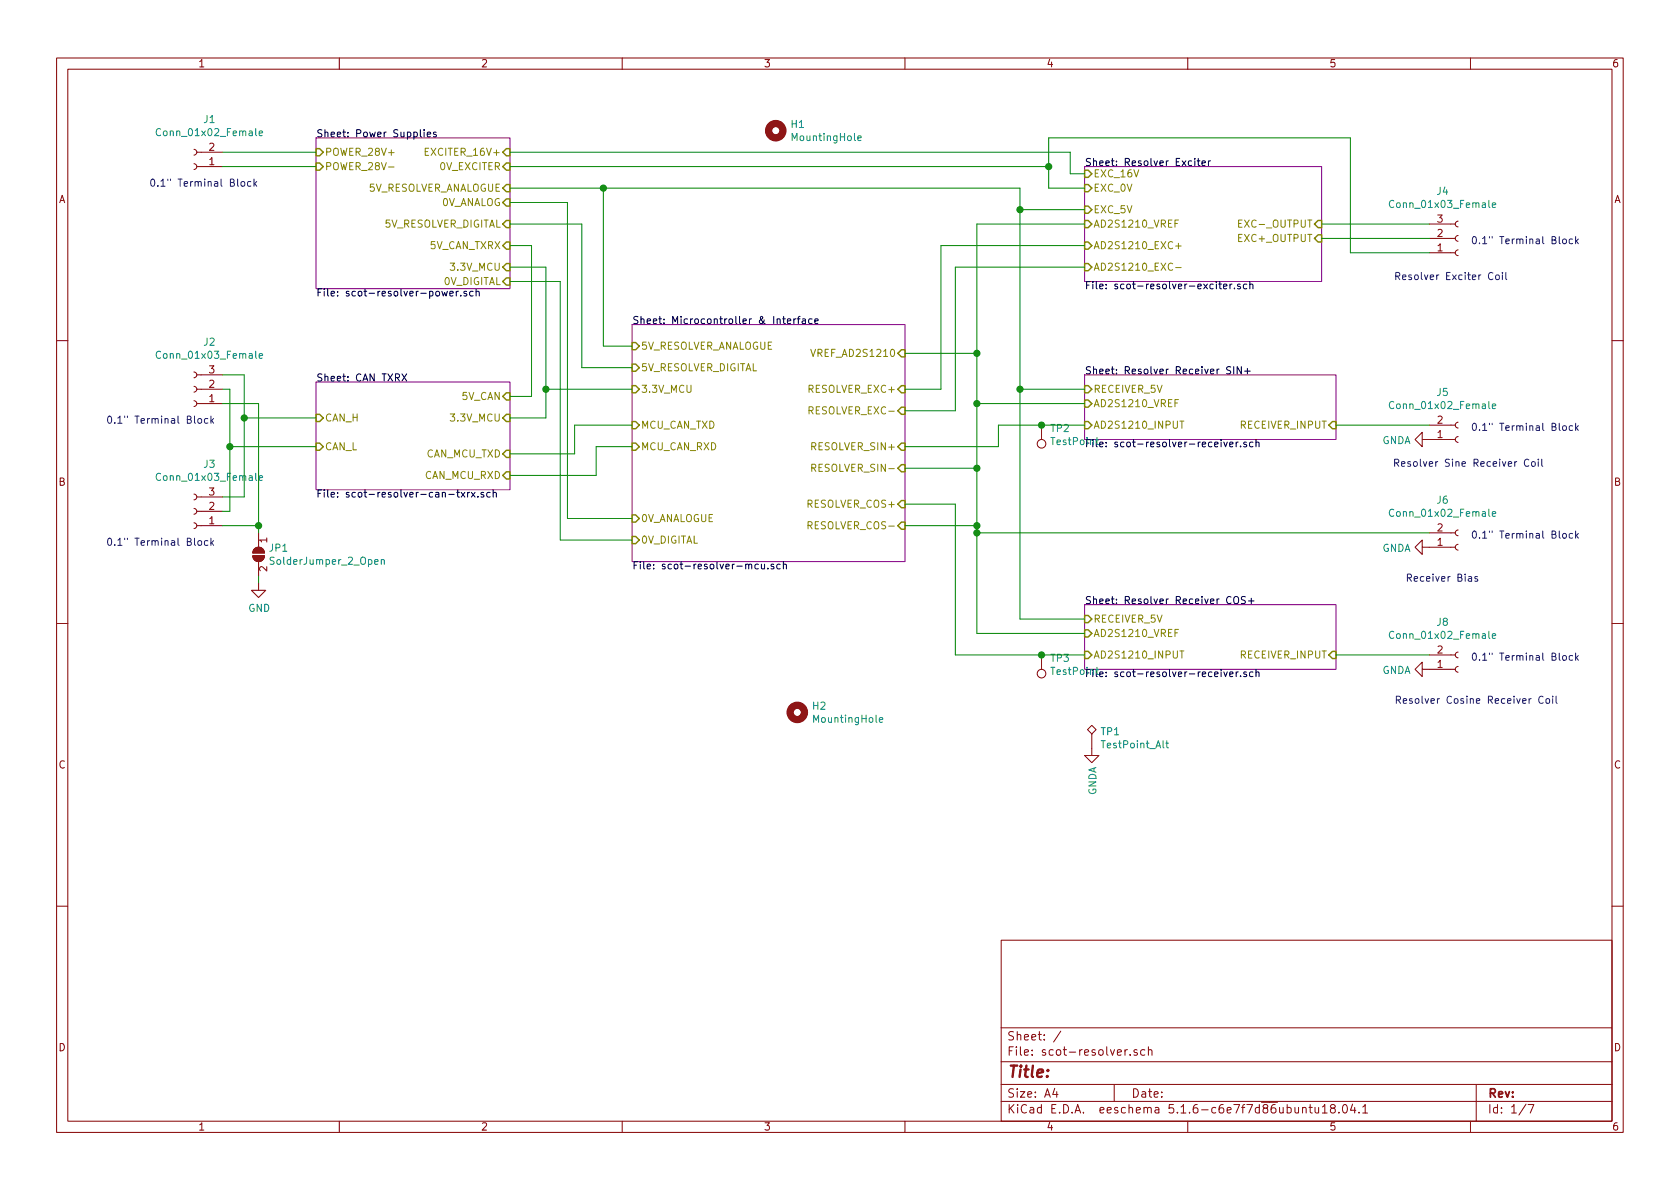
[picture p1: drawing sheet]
EESchema Schematic File Version 4
EELAYER 30 0
EELAYER END
$Descr A4 11693 8268
encoding utf-8
Sheet 1 7
Title ""
Date ""
Rev ""
Comp ""
Comment1 ""
Comment2 ""
Comment3 ""
Comment4 ""
$EndDescr
Wire Wire Line
	1550 3450 1700 3450
Wire Wire Line
	1700 2600 1550 2600
$Sheet
S 7550 2600 1750 450 
U 5E253905
F0 "Resolver Receiver SIN+" 50
F1 "scot-resolver-receiver.sch" 50
F2 "RECEIVER_INPUT" I R 9300 2950 50 
F3 "AD2S1210_VREF" I L 7550 2800 50 
F4 "AD2S1210_INPUT" I L 7550 2950 50 
F5 "RECEIVER_5V" I L 7550 2700 50 
$EndSheet
$Sheet
S 2200 950  1350 1050
U 5E2C28ED
F0 "Power Supplies" 50
F1 "scot-resolver-power.sch" 50
F2 "POWER_28V+" I L 2200 1050 50 
F3 "POWER_28V-" I L 2200 1150 50 
F4 "EXCITER_16V+" I R 3550 1050 50 
F5 "0V_EXCITER" I R 3550 1150 50 
F6 "3.3V_MCU" I R 3550 1850 50 
F7 "5V_CAN_TXRX" I R 3550 1700 50 
F8 "5V_RESOLVER_DIGITAL" I R 3550 1550 50 
F9 "5V_RESOLVER_ANALOGUE" I R 3550 1300 50 
F10 "0V_ANALOG" I R 3550 1400 50 
F11 "0V_DIGITAL" I R 3550 1950 50 
$EndSheet
$Comp
L Connector:Conn_01x02_Female J1
U 1 1
P 1350 1150
F 0 "J1" H 1242 825 50  0000 C CNN
F 1 "Conn_01x02_Female" H 1242 916 50  0000 C CNN
F 2 "TerminalBlock_TE-Connectivity:TerminalBlock_TE_282834-2_1x02_P2.54mm_Horizontal" H 1350 1150 50  0001 C CNN
F 3 "~" H 1350 1150 50  0001 C CNN
	1    1350 1150
	-1   0    0    1   
$EndComp
Wire Wire Line
	2200 1050 1550 1050
Wire Wire Line
	1550 1150 2200 1150
$Sheet
S 7550 4200 1750 450 
U 5E46F57D
F0 "Resolver Receiver COS+" 50
F1 "scot-resolver-receiver.sch" 50
F2 "RECEIVER_INPUT" I R 9300 4550 50 
F3 "AD2S1210_VREF" I L 7550 4400 50 
F4 "AD2S1210_INPUT" I L 7550 4550 50 
F5 "RECEIVER_5V" I L 7550 4300 50 
$EndSheet
$Sheet
S 2200 2650 1350 750 
U 5E4877AC
F0 "CAN TXRX" 50
F1 "scot-resolver-can-txrx.sch" 50
F2 "CAN_L" I L 2200 3100 50 
F3 "CAN_H" I L 2200 2900 50 
F4 "CAN_MCU_RXD" I R 3550 3300 50 
F5 "CAN_MCU_TXD" I R 3550 3150 50 
F6 "3.3V_MCU" I R 3550 2900 50 
F7 "5V_CAN" I R 3550 2750 50 
$EndSheet
Wire Wire Line
	1700 2600 1700 2900
Wire Wire Line
	1700 2900 2200 2900
Connection ~ 1700 2900
Wire Wire Line
	1700 2900 1700 3450
Wire Wire Line
	2200 3100 1600 3100
Wire Wire Line
	1600 3100 1600 3550
Wire Wire Line
	1600 3550 1550 3550
Wire Wire Line
	1600 3100 1600 2700
Wire Wire Line
	1600 2700 1550 2700
Connection ~ 1600 3100
Wire Wire Line
	3550 2900 3800 2900
Wire Wire Line
	3800 2900 3800 2700
Wire Wire Line
	3800 1850 3550 1850
Wire Wire Line
	3550 1700 3700 1700
Wire Wire Line
	3700 1700 3700 2750
Wire Wire Line
	3700 2750 3550 2750
Wire Wire Line
	7100 1300 7100 1450
Wire Wire Line
	7100 1450 7550 1450
Wire Wire Line
	7100 1450 7100 2700
Wire Wire Line
	7100 2700 7550 2700
Connection ~ 7100 1450
Connection ~ 7100 2700
Wire Wire Line
	7100 4300 7550 4300
$Sheet
S 4400 2250 1900 1650
U 5E4C3ECD
F0 "Microcontroller & Interface" 50
F1 "scot-resolver-mcu.sch" 50
F2 "MCU_CAN_TXD" I L 4400 2950 50 
F3 "MCU_CAN_RXD" I L 4400 3100 50 
F4 "3.3V_MCU" I L 4400 2700 50 
F5 "VREF_AD2S1210" I R 6300 2450 50 
F6 "RESOLVER_EXC+" I R 6300 2700 50 
F7 "RESOLVER_EXC-" I R 6300 2850 50 
F8 "RESOLVER_SIN+" I R 6300 3100 50 
F9 "RESOLVER_SIN-" I R 6300 3250 50 
F10 "RESOLVER_COS+" I R 6300 3500 50 
F11 "RESOLVER_COS-" I R 6300 3650 50 
F12 "5V_RESOLVER_ANALOGUE" I L 4400 2400 50 
F13 "5V_RESOLVER_DIGITAL" I L 4400 2550 50 
F14 "0V_ANALOGUE" I L 4400 3600 50 
F15 "0V_DIGITAL" I L 4400 3750 50 
$EndSheet
Wire Wire Line
	4200 1300 4200 2400
Wire Wire Line
	4200 2400 4400 2400
Wire Wire Line
	4200 1300 7100 1300
Wire Wire Line
	3800 2700 4400 2700
Connection ~ 3800 2700
Wire Wire Line
	3800 2700 3800 1850
Wire Wire Line
	4400 2950 4000 2950
Wire Wire Line
	4000 2950 4000 3150
Wire Wire Line
	4000 3150 3550 3150
Wire Wire Line
	4150 3300 4150 3100
Wire Wire Line
	4150 3100 4400 3100
Wire Wire Line
	7550 1550 6800 1550
Wire Wire Line
	6800 1550 6800 2450
Wire Wire Line
	6800 2450 6300 2450
Wire Wire Line
	6800 2450 6800 2800
Wire Wire Line
	6800 2800 7550 2800
Connection ~ 6800 2450
Connection ~ 6800 2800
Wire Wire Line
	6800 4400 7550 4400
Wire Wire Line
	6300 3500 6650 3500
Wire Wire Line
	6650 3500 6650 4550
Wire Wire Line
	6650 4550 7250 4550
Wire Wire Line
	6300 3100 6950 3100
Wire Wire Line
	6950 3100 6950 2950
Wire Wire Line
	6950 2950 7250 2950
Wire Wire Line
	6300 2700 6550 2700
Wire Wire Line
	6550 2700 6550 1700
Wire Wire Line
	6550 1700 7550 1700
Wire Wire Line
	7550 1850 6650 1850
Wire Wire Line
	6650 1850 6650 2850
Wire Wire Line
	6650 2850 6300 2850
Text Notes 1800 1300 2    50   ~ 0
0.1" Terminal Block
Text Notes 10500 1950 2    50   ~ 0
Resolver Exciter Coil
Text Notes 10750 3250 2    50   ~ 0
Resolver Sine Receiver Coil
Text Notes 10850 4900 2    50   ~ 0
Resolver Cosine Receiver Coil
Wire Wire Line
	4200 1300 3550 1300
Connection ~ 4200 1300
Wire Wire Line
	4400 2550 4050 2550
Wire Wire Line
	4050 2550 4050 1550
Wire Wire Line
	4050 1550 3550 1550
$Comp
L power:GNDA #PWR0102
U 1 1
P 9950 3050
F 0 "#PWR0102" H 9950 2800 50  0001 C CNN
F 1 "GNDA" V 9955 2923 50  0000 R CNN
F 2 "" H 9950 3050 50  0001 C CNN
F 3 "" H 9950 3050 50  0001 C CNN
	1    9950 3050
	0    1    1    0   
$EndComp
$Comp
L power:GNDA #PWR0103
U 1 1
P 9950 4650
F 0 "#PWR0103" H 9950 4400 50  0001 C CNN
F 1 "GNDA" V 9955 4523 50  0000 R CNN
F 2 "" H 9950 4650 50  0001 C CNN
F 3 "" H 9950 4650 50  0001 C CNN
	1    9950 4650
	0    1    1    0   
$EndComp
$Comp
L Connector:Conn_01x03_Female J4
U 1 1
P 10150 1650
F 0 "J4" H 10042 1325 50  0000 C CNN
F 1 "Conn_01x03_Female" H 10042 1416 50  0000 C CNN
F 2 "TerminalBlock_TE-Connectivity:TerminalBlock_TE_282834-3_1x03_P2.54mm_Horizontal" H 10150 1650 50  0001 C CNN
F 3 "~" H 10150 1650 50  0001 C CNN
	1    10150 1650
	1    0    0    1   
$EndComp
$Comp
L Mechanical:MountingHole H1
U 1 1
P 5400 900
F 0 "H1" H 5500 946 50  0000 L CNN
F 1 "MountingHole" H 5500 855 50  0000 L CNN
F 2 "agg:M3_MOUNT" H 5400 900 50  0001 C CNN
F 3 "~" H 5400 900 50  0001 C CNN
	1    5400 900 
	1    0    0    -1  
$EndComp
$Comp
L Mechanical:MountingHole H2
U 1 1
P 5550 4950
F 0 "H2" H 5650 4996 50  0000 L CNN
F 1 "MountingHole" H 5650 4905 50  0000 L CNN
F 2 "agg:M3_MOUNT" H 5550 4950 50  0001 C CNN
F 3 "~" H 5550 4950 50  0001 C CNN
	1    5550 4950
	1    0    0    -1  
$EndComp
Text Notes 1500 2950 2    50   ~ 0
0.1" Terminal Block
Text Notes 1500 3800 2    50   ~ 0
0.1" Terminal Block
Text Notes 11000 1700 2    50   ~ 0
0.1" Terminal Block
Text Notes 11000 3000 2    50   ~ 0
0.1" Terminal Block
Text Notes 11000 4600 2    50   ~ 0
0.1" Terminal Block
$Comp
L Connector:Conn_01x02_Female J5
U 1 1
P 10150 3050
F 0 "J5" H 10042 2725 50  0000 C CNN
F 1 "Conn_01x02_Female" H 10042 2816 50  0000 C CNN
F 2 "TerminalBlock_TE-Connectivity:TerminalBlock_TE_282834-2_1x02_P2.54mm_Horizontal" H 10150 3050 50  0001 C CNN
F 3 "~" H 10150 3050 50  0001 C CNN
	1    10150 3050
	1    0    0    1   
$EndComp
Wire Wire Line
	9300 2950 9950 2950
$Comp
L Connector:Conn_01x02_Female J8
U 1 1
P 10150 4650
F 0 "J8" H 10042 4325 50  0000 C CNN
F 1 "Conn_01x02_Female" H 10042 4416 50  0000 C CNN
F 2 "TerminalBlock_TE-Connectivity:TerminalBlock_TE_282834-2_1x02_P2.54mm_Horizontal" H 10150 4650 50  0001 C CNN
F 3 "~" H 10150 4650 50  0001 C CNN
	1    10150 4650
	1    0    0    1   
$EndComp
Wire Wire Line
	9300 4550 9950 4550
Text Notes 10300 4050 2    50   ~ 0
Receiver Bias
$Comp
L power:GNDA #PWR0113
U 1 1
P 9950 3800
F 0 "#PWR0113" H 9950 3550 50  0001 C CNN
F 1 "GNDA" V 9955 3673 50  0000 R CNN
F 2 "" H 9950 3800 50  0001 C CNN
F 3 "" H 9950 3800 50  0001 C CNN
	1    9950 3800
	0    1    1    0   
$EndComp
Text Notes 11000 3750 2    50   ~ 0
0.1" Terminal Block
$Comp
L Connector:Conn_01x02_Female J6
U 1 1
P 10150 3800
F 0 "J6" H 10042 3475 50  0000 C CNN
F 1 "Conn_01x02_Female" H 10042 3566 50  0000 C CNN
F 2 "TerminalBlock_TE-Connectivity:TerminalBlock_TE_282834-2_1x02_P2.54mm_Horizontal" H 10150 3800 50  0001 C CNN
F 3 "~" H 10150 3800 50  0001 C CNN
	1    10150 3800
	1    0    0    1   
$EndComp
Wire Wire Line
	7100 2700 7100 4300
Wire Wire Line
	6800 2800 6800 3250
Wire Wire Line
	6800 3700 9950 3700
Connection ~ 6800 3700
Wire Wire Line
	6800 3700 6800 4400
Wire Wire Line
	6300 3650 6800 3650
Connection ~ 6800 3650
Wire Wire Line
	6800 3650 6800 3700
Wire Wire Line
	6300 3250 6800 3250
Connection ~ 6800 3250
Wire Wire Line
	6800 3250 6800 3650
$Comp
L Connector:Conn_01x03_Female J2
U 1 1
P 1350 2700
F 0 "J2" H 1242 2375 50  0000 C CNN
F 1 "Conn_01x03_Female" H 1242 2466 50  0000 C CNN
F 2 "TerminalBlock_TE-Connectivity:TerminalBlock_TE_282834-3_1x03_P2.54mm_Horizontal" H 1350 2700 50  0001 C CNN
F 3 "~" H 1350 2700 50  0001 C CNN
	1    1350 2700
	-1   0    0    1   
$EndComp
$Comp
L Connector:Conn_01x03_Female J3
U 1 1
P 1350 3550
F 0 "J3" H 1242 3225 50  0000 C CNN
F 1 "Conn_01x03_Female" H 1242 3316 50  0000 C CNN
F 2 "TerminalBlock_TE-Connectivity:TerminalBlock_TE_282834-3_1x03_P2.54mm_Horizontal" H 1350 3550 50  0001 C CNN
F 3 "~" H 1350 3550 50  0001 C CNN
	1    1350 3550
	-1   0    0    1   
$EndComp
Wire Wire Line
	1550 2800 1800 2800
Wire Wire Line
	1800 2800 1800 3650
Wire Wire Line
	1800 3650 1550 3650
$Comp
L Jumper:SolderJumper_2_Open JP1
U 1 1
P 1800 3850
F 0 "JP1" V 1754 3918 50  0000 L CNN
F 1 "SolderJumper_2_Open" V 1845 3918 50  0000 L CNN
F 2 "Jumper:SolderJumper-2_P1.3mm_Open_RoundedPad1.0x1.5mm" H 1800 3850 50  0001 C CNN
F 3 "~" H 1800 3850 50  0001 C CNN
	1    1800 3850
	0    1    1    0   
$EndComp
$Comp
L power:GND #PWR0114
U 1 1
P 1800 4050
F 0 "#PWR0114" H 1800 3800 50  0001 C CNN
F 1 "GND" H 1805 3877 50  0000 C CNN
F 2 "" H 1800 4050 50  0001 C CNN
F 3 "" H 1800 4050 50  0001 C CNN
	1    1800 4050
	1    0    0    -1  
$EndComp
Wire Wire Line
	1800 4050 1800 4000
Wire Wire Line
	1800 3700 1800 3650
Connection ~ 1800 3650
$Comp
L Connector:TestPoint_Alt TP1
U 1 1
P 7600 5200
F 0 "TP1" H 7658 5318 50  0000 L CNN
F 1 "TestPoint_Alt" H 7658 5227 50  0000 L CNN
F 2 "TestPoint:TestPoint_Bridge_Pitch7.62mm_Drill1.3mm" H 7800 5200 50  0001 C CNN
F 3 "~" H 7800 5200 50  0001 C CNN
	1    7600 5200
	1    0    0    -1  
$EndComp
$Comp
L Connector:TestPoint TP3
U 1 1
P 7250 4550
F 0 "TP3" H 7192 4576 50  0000 R CNN
F 1 "TestPoint" H 7192 4667 50  0000 R CNN
F 2 "TestPoint:TestPoint_Pad_D1.5mm" H 7450 4550 50  0001 C CNN
F 3 "~" H 7450 4550 50  0001 C CNN
	1    7250 4550
	-1   0    0    1   
$EndComp
Connection ~ 7250 4550
Wire Wire Line
	7250 4550 7550 4550
$Comp
L Connector:TestPoint TP2
U 1 1
P 7250 2950
F 0 "TP2" H 7192 2976 50  0000 R CNN
F 1 "TestPoint" H 7192 3067 50  0000 R CNN
F 2 "TestPoint:TestPoint_Pad_D1.5mm" H 7450 2950 50  0001 C CNN
F 3 "~" H 7450 2950 50  0001 C CNN
	1    7250 2950
	-1   0    0    1   
$EndComp
Connection ~ 7250 2950
Wire Wire Line
	7250 2950 7550 2950
$Comp
L power:GNDA #PWR0115
U 1 1
P 7600 5200
F 0 "#PWR0115" H 7600 4950 50  0001 C CNN
F 1 "GNDA" V 7605 5073 50  0000 R CNN
F 2 "" H 7600 5200 50  0001 C CNN
F 3 "" H 7600 5200 50  0001 C CNN
	1    7600 5200
	1    0    0    -1  
$EndComp
Wire Wire Line
	3550 3300 4150 3300
Wire Wire Line
	4400 3600 3950 3600
Wire Wire Line
	3950 3600 3950 1400
Wire Wire Line
	3950 1400 3550 1400
Wire Wire Line
	3550 1950 3900 1950
Wire Wire Line
	3900 1950 3900 3750
Wire Wire Line
	3900 3750 4400 3750
$Sheet
S 7550 1150 1650 800 
U 5E0AB524
F0 "Resolver Exciter" 50
F1 "scot-resolver-exciter.sch" 50
F2 "AD2S1210_VREF" I L 7550 1550 50 
F3 "EXC+_OUTPUT" I R 9200 1650 50 
F4 "EXC-_OUTPUT" I R 9200 1550 50 
F5 "AD2S1210_EXC+" I L 7550 1700 50 
F6 "AD2S1210_EXC-" I L 7550 1850 50 
F7 "EXC_5V" I L 7550 1450 50 
F8 "EXC_16V" I L 7550 1200 50 
F9 "EXC_0V" I L 7550 1300 50 
$EndSheet
Wire Wire Line
	9200 1550 9950 1550
Wire Wire Line
	9200 1650 9950 1650
Wire Wire Line
	7450 1050 7450 1200
Wire Wire Line
	7450 1200 7550 1200
Wire Wire Line
	3550 1050 7450 1050
Wire Wire Line
	7550 1300 7300 1300
Wire Wire Line
	7300 1300 7300 1150
Wire Wire Line
	7300 1150 3550 1150
Wire Wire Line
	7300 1150 7300 950 
Wire Wire Line
	7300 950  9400 950 
Wire Wire Line
	9400 950  9400 1750
Wire Wire Line
	9400 1750 9950 1750
Connection ~ 7300 1150
$EndSCHEMATC
